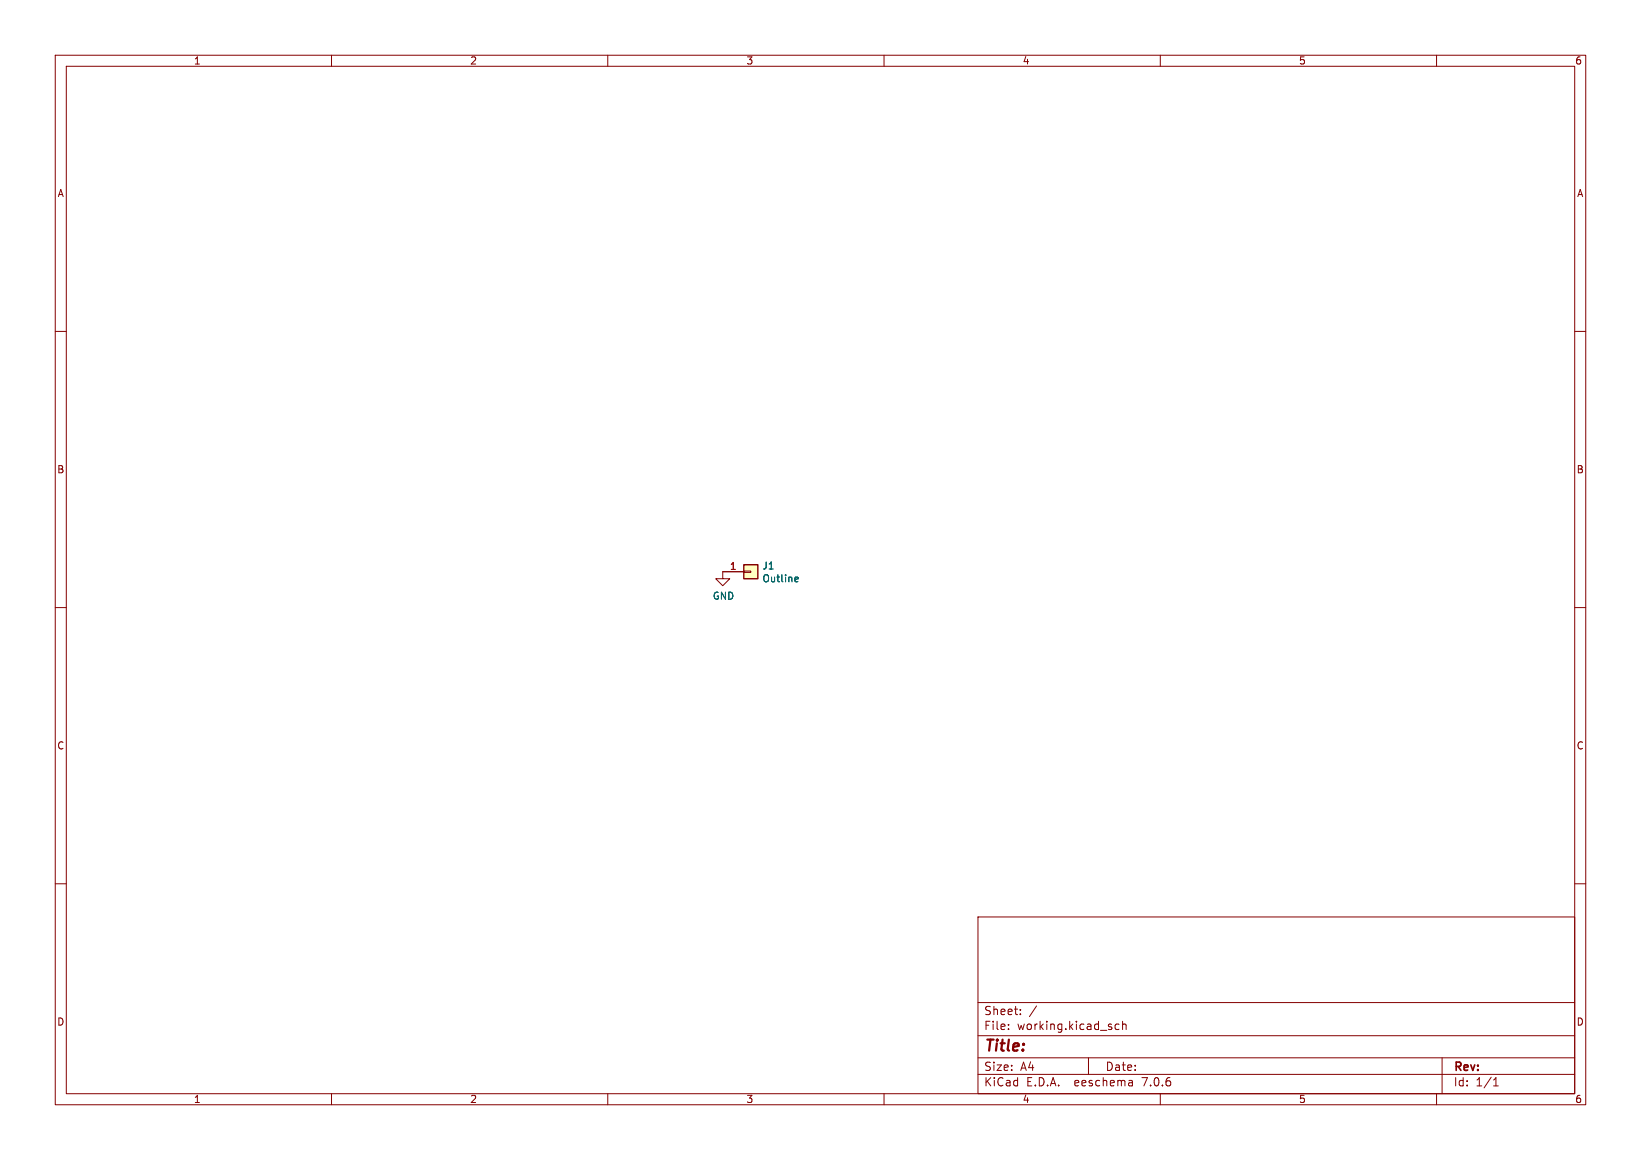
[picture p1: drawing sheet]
<svg xmlns="http://www.w3.org/2000/svg" width="297mm" height="210mm" viewBox="0 0 297 210" stroke-linecap="round" stroke-linejoin="round" font-family="sans-serif">
<g fill="none" stroke="#840000" stroke-width=".18">
<path d="M10 10h277v190h-277zM12 12h273v186h-273zM60 10v2M110 10v2M160 10v2M210 10v2M260 10v2M10 60h2M285 60h2M10 110h2M134.6 103.4h1.3v.2h-1.3zM134.6 103.5h-3.8v1.3h1.3l-1.3 1.2-1.3-1.2h1.3"/>
<path d="M285 110h2M10 160h2M285 160h2M177 166h108v32h-108zM60 198v2M110 198v2M160 198v2M177 194.5h108M177 191.5h108M177 187.5h108M177 181.5h108M182.5 186.3v.1"/>
<path d="M182.5 185.5v.1M184.7 183.6v.1M184.7 182.8v.1M187.6 182.1l-1.3 2M197 191.5v3M202.5 185.5l-.4-.1-.3 .3v.4l.2 .2h.5M203.2 185.5l.2-.1 .3 .1 .1 .9M203.2 184.9v1.5M204.9 195.7l.1 .9M205 196.5l-.2 .1M205 196h-.2M210 198v2"/>
<path d="M260 198v2M261 191.5v6.5M270.3 196.6h.9M270.3 195.5l.4-.4v1.5"/>
</g>
<path d="M134.6 102.2h2.6v2.6h-2.6z" fill="#ffffc2" stroke="#ffffc2" stroke-width=".18"/>
<path d="M134.6 102.2h2.6v2.6h-2.6z" fill="none" stroke="#840000" stroke-width=".25"/>
<path d="M144.1 104.5h.3l.1 .3-.6 .1M144.4 105.3h-.3" fill="none" stroke="#006464" stroke-width=".18"/>
<text font-size="2.8" fill="#840000" x="178" y="190.9">Title:</text>
<g font-size="2.1" fill="#840000">
<text x="178" y="184">Sheet:</text>
<text x="178" y="186.7">File:</text>
<text x="184.1" y="186.7">working.kicad_sch</text>
<text x="178" y="196.9">KiCad</text>
<text x="178" y="194.1">Size:</text>
<text x="184.7" y="194.1">A4</text>
<text x="185.7" y="196.9">E.D.A.</text>
<text x="194.6" y="196.9">eeschema</text>
<text x="200" y="194.1">Date:</text>
<text x="207" y="196.9">7.0.6</text>
<text x="263" y="194.3">Rev:</text>
<text x="263" y="196.9">Id:</text>
<text x="267.1" y="196.9">1/1</text>
</g>
<g font-size="1.8" fill="#840000">
<text x="35" y="11.9">1</text>
<text x="85" y="11.9">2</text>
<text x="135" y="11.9">3</text>
<text x="185" y="11.9">4</text>
<text x="235" y="11.9">5</text>
<text x="285" y="11.9">6</text>
<text x="10.3" y="35.9">A</text>
<text x="285.3" y="35.9">A</text>
<text x="10.3" y="85.9">B</text>
<text x="285.3" y="85.9">B</text>
<text x="10.3" y="135.9">C</text>
<text x="285.3" y="135.9">C</text>
<text x="10.3" y="185.9">D</text>
<text x="285.3" y="185.9">D</text>
<text x="35" y="199.9">1</text>
<text x="85" y="199.9">2</text>
<text x="135" y="199.9">3</text>
<text x="185" y="199.9">4</text>
<text x="235" y="199.9">5</text>
<text x="285" y="199.9">6</text>
</g>
<text font-size="1.8" fill="#a90000" x="132" y="103.3">1</text>
<g font-size="1.8" fill="#006464">
<text x="137.9" y="103.3">J1</text>
<text x="137.9" y="105.6">Outline</text>
<text x="128.9" y="108.8">GND</text>
</g>
</svg>
